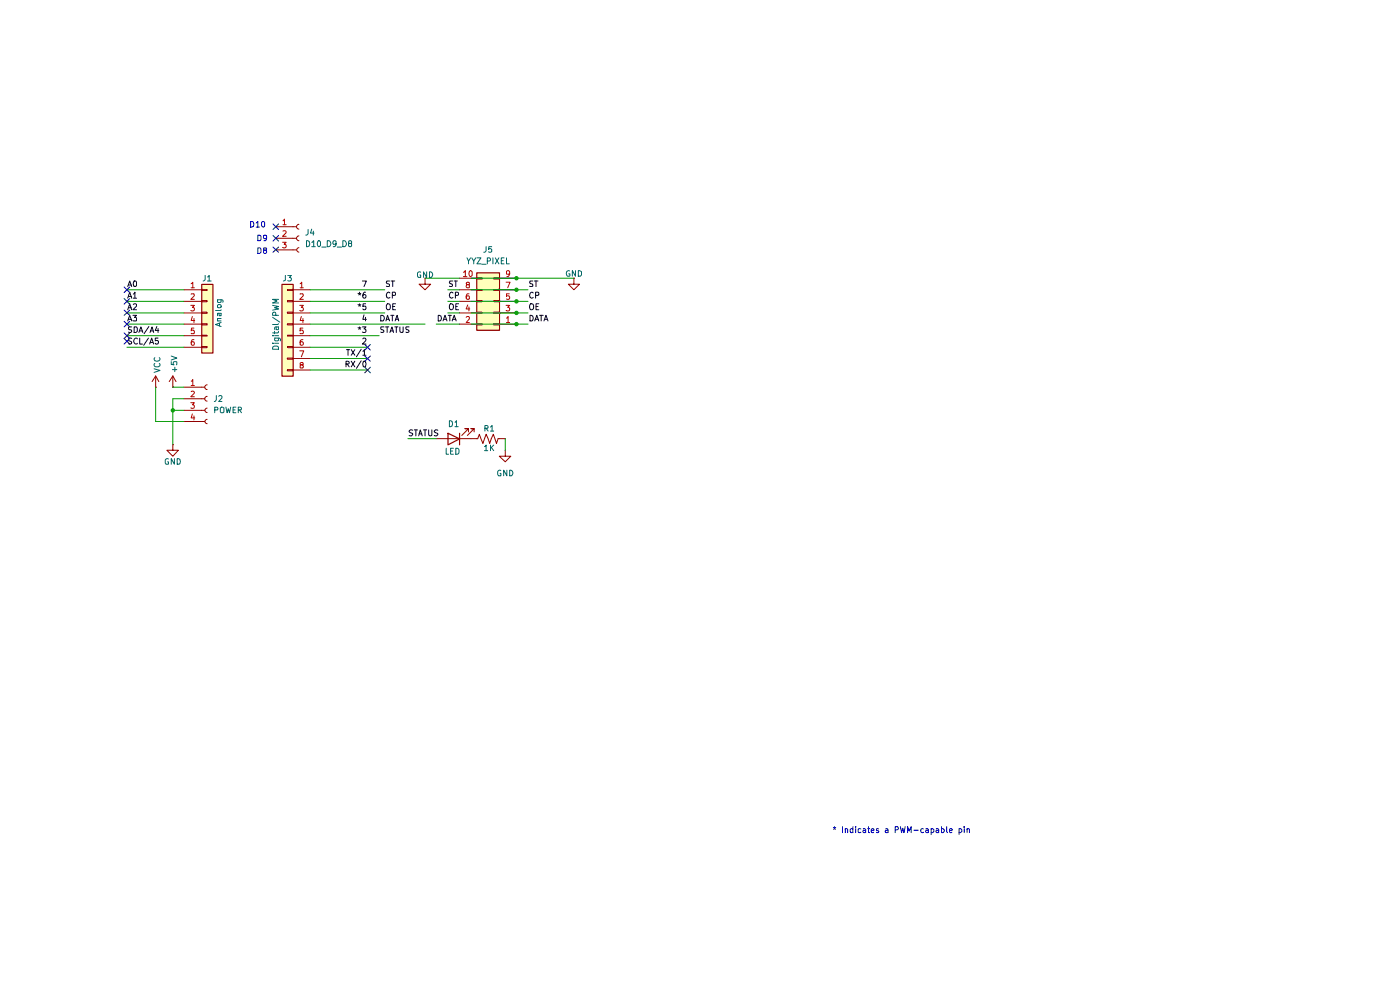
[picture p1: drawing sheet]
(kicad_sch
 (version 20260306)
 (generator "eeschema")
 (generator_version "10.0")
 (paper "A4")
 (title_block
  (date "mar. 31 mars 2015"))
 (lib_symbols
  (symbol "Connector:Conn_01x03_Socket"
   (pin_names
    (offset 1.016) (hide yes)) (exclude_from_sim no) (in_bom yes) (on_board yes)
   (in_pos_files yes)
   (duplicate_pin_numbers_are_jumpers no)
   (property "Reference" "J" (at 0 5.08 0) (show_name no) (do_not_autoplace no) (effects (font (size 1.27 1.27))))
   (property "Value" "Conn_01x03_Socket" (at 0 -5.08 0) (show_name no) (do_not_autoplace no) (effects (font (size 1.27 1.27))))
   (property "Footprint" "" (at 0 0 0) (show_name no) (do_not_autoplace no) (hide yes) (effects (font (size 1.27 1.27))))
   (property "Datasheet" "" (at 0 0 0) (show_name no) (do_not_autoplace no) (hide yes) (effects (font (size 1.27 1.27))))
   (property "Description" "Generic connector, single row, 01x03, script generated" (at 0 0 0) (show_name no) (do_not_autoplace no) (hide yes) (effects (font (size 1.27 1.27))))
   (property "ki_locked" "" (at 0 0 0) (show_name no) (do_not_autoplace no) (effects (font (size 1.27 1.27))))
   (symbol "Conn_01x03_Socket_1_1"
    (polyline (pts (xy -1.27 2.54) (xy -0.508 2.54)) (stroke (width 0.1524) (type default)) (fill (type none)))
    (polyline (pts (xy -1.27 0) (xy -0.508 0)) (stroke (width 0.1524) (type default)) (fill (type none)))
    (polyline (pts (xy -1.27 -2.54) (xy -0.508 -2.54)) (stroke (width 0.1524) (type default)) (fill (type none)))
    (arc (start 0 2.032) (mid -0.5058 2.54) (end 0 3.048) (stroke (width 0.1524) (type default)) (fill (type none)))
    (arc (start 0 -0.508) (mid -0.5058 0) (end 0 0.508) (stroke (width 0.1524) (type default)) (fill (type none)))
    (arc (start 0 -3.048) (mid -0.5058 -2.54) (end 0 -2.032) (stroke (width 0.1524) (type default)) (fill (type none)))
    (pin passive line (at -5.08 2.54 0) (length 3.81) (name "Pin_1" (effects (font (size 1.27 1.27)))) (number "1" (effects (font (size 1.27 1.27)))))
    (pin passive line (at -5.08 0 0) (length 3.81) (name "Pin_2" (effects (font (size 1.27 1.27)))) (number "2" (effects (font (size 1.27 1.27)))))
    (pin passive line (at -5.08 -2.54 0) (length 3.81) (name "Pin_3" (effects (font (size 1.27 1.27)))) (number "3" (effects (font (size 1.27 1.27))))))
   (embedded_fonts no))
  (symbol "Connector:Conn_01x04_Socket"
   (pin_names
    (offset 1.016) (hide yes)) (exclude_from_sim no) (in_bom yes) (on_board yes)
   (in_pos_files yes)
   (duplicate_pin_numbers_are_jumpers no)
   (property "Reference" "J" (at 0 5.08 0) (show_name no) (do_not_autoplace no) (effects (font (size 1.27 1.27))))
   (property "Value" "Conn_01x04_Socket" (at 0 -7.62 0) (show_name no) (do_not_autoplace no) (effects (font (size 1.27 1.27))))
   (property "Footprint" "" (at 0 0 0) (show_name no) (do_not_autoplace no) (hide yes) (effects (font (size 1.27 1.27))))
   (property "Datasheet" "" (at 0 0 0) (show_name no) (do_not_autoplace no) (hide yes) (effects (font (size 1.27 1.27))))
   (property "Description" "Generic connector, single row, 01x04, script generated" (at 0 0 0) (show_name no) (do_not_autoplace no) (hide yes) (effects (font (size 1.27 1.27))))
   (property "ki_locked" "" (at 0 0 0) (show_name no) (do_not_autoplace no) (effects (font (size 1.27 1.27))))
   (symbol "Conn_01x04_Socket_1_1"
    (polyline (pts (xy -1.27 2.54) (xy -0.508 2.54)) (stroke (width 0.1524) (type default)) (fill (type none)))
    (polyline (pts (xy -1.27 0) (xy -0.508 0)) (stroke (width 0.1524) (type default)) (fill (type none)))
    (polyline (pts (xy -1.27 -2.54) (xy -0.508 -2.54)) (stroke (width 0.1524) (type default)) (fill (type none)))
    (polyline (pts (xy -1.27 -5.08) (xy -0.508 -5.08)) (stroke (width 0.1524) (type default)) (fill (type none)))
    (arc (start 0 2.032) (mid -0.5058 2.54) (end 0 3.048) (stroke (width 0.1524) (type default)) (fill (type none)))
    (arc (start 0 -0.508) (mid -0.5058 0) (end 0 0.508) (stroke (width 0.1524) (type default)) (fill (type none)))
    (arc (start 0 -3.048) (mid -0.5058 -2.54) (end 0 -2.032) (stroke (width 0.1524) (type default)) (fill (type none)))
    (arc (start 0 -5.588) (mid -0.5058 -5.08) (end 0 -4.572) (stroke (width 0.1524) (type default)) (fill (type none)))
    (pin passive line (at -5.08 2.54 0) (length 3.81) (name "Pin_1" (effects (font (size 1.27 1.27)))) (number "1" (effects (font (size 1.27 1.27)))))
    (pin passive line (at -5.08 0 0) (length 3.81) (name "Pin_2" (effects (font (size 1.27 1.27)))) (number "2" (effects (font (size 1.27 1.27)))))
    (pin passive line (at -5.08 -2.54 0) (length 3.81) (name "Pin_3" (effects (font (size 1.27 1.27)))) (number "3" (effects (font (size 1.27 1.27)))))
    (pin passive line (at -5.08 -5.08 0) (length 3.81) (name "Pin_4" (effects (font (size 1.27 1.27)))) (number "4" (effects (font (size 1.27 1.27))))))
   (embedded_fonts no))
  (symbol "Connector_Generic:Conn_01x06"
   (pin_names
    (offset 1.016) (hide yes)) (exclude_from_sim no) (in_bom yes) (on_board yes)
   (in_pos_files yes)
   (duplicate_pin_numbers_are_jumpers no)
   (property "Reference" "J" (at 0 7.62 0) (show_name no) (do_not_autoplace no) (effects (font (size 1.27 1.27))))
   (property "Value" "Conn_01x06" (at 0 -10.16 0) (show_name no) (do_not_autoplace no) (effects (font (size 1.27 1.27))))
   (property "Footprint" "" (at 0 0 0) (show_name no) (do_not_autoplace no) (hide yes) (effects (font (size 1.27 1.27))))
   (property "Datasheet" "" (at 0 0 0) (show_name no) (do_not_autoplace no) (hide yes) (effects (font (size 1.27 1.27))))
   (property "Description" "Generic connector, single row, 01x06, script generated (kicad-library-utils/schlib/autogen/connector/)" (at 0 0 0) (show_name no) (do_not_autoplace no) (hide yes) (effects (font (size 1.27 1.27))))
   (symbol "Conn_01x06_1_1"
    (rectangle (start -1.27 6.35) (end 1.27 -8.89) (stroke (width 0.254) (type default)) (fill (type background)))
    (rectangle (start -1.27 5.207) (end 0 4.953) (stroke (width 0.1524) (type default)) (fill (type none)))
    (rectangle (start -1.27 2.667) (end 0 2.413) (stroke (width 0.1524) (type default)) (fill (type none)))
    (rectangle (start -1.27 0.127) (end 0 -0.127) (stroke (width 0.1524) (type default)) (fill (type none)))
    (rectangle (start -1.27 -2.413) (end 0 -2.667) (stroke (width 0.1524) (type default)) (fill (type none)))
    (rectangle (start -1.27 -4.953) (end 0 -5.207) (stroke (width 0.1524) (type default)) (fill (type none)))
    (rectangle (start -1.27 -7.493) (end 0 -7.747) (stroke (width 0.1524) (type default)) (fill (type none)))
    (pin passive line (at -5.08 5.08 0) (length 3.81) (name "Pin_1" (effects (font (size 1.27 1.27)))) (number "1" (effects (font (size 1.27 1.27)))))
    (pin passive line (at -5.08 2.54 0) (length 3.81) (name "Pin_2" (effects (font (size 1.27 1.27)))) (number "2" (effects (font (size 1.27 1.27)))))
    (pin passive line (at -5.08 0 0) (length 3.81) (name "Pin_3" (effects (font (size 1.27 1.27)))) (number "3" (effects (font (size 1.27 1.27)))))
    (pin passive line (at -5.08 -2.54 0) (length 3.81) (name "Pin_4" (effects (font (size 1.27 1.27)))) (number "4" (effects (font (size 1.27 1.27)))))
    (pin passive line (at -5.08 -5.08 0) (length 3.81) (name "Pin_5" (effects (font (size 1.27 1.27)))) (number "5" (effects (font (size 1.27 1.27)))))
    (pin passive line (at -5.08 -7.62 0) (length 3.81) (name "Pin_6" (effects (font (size 1.27 1.27)))) (number "6" (effects (font (size 1.27 1.27))))))
   (embedded_fonts no))
  (symbol "Connector_Generic:Conn_01x08"
   (pin_names
    (offset 1.016) (hide yes)) (exclude_from_sim no) (in_bom yes) (on_board yes)
   (in_pos_files yes)
   (duplicate_pin_numbers_are_jumpers no)
   (property "Reference" "J" (at 0 10.16 0) (show_name no) (do_not_autoplace no) (effects (font (size 1.27 1.27))))
   (property "Value" "Conn_01x08" (at 0 -12.7 0) (show_name no) (do_not_autoplace no) (effects (font (size 1.27 1.27))))
   (property "Footprint" "" (at 0 0 0) (show_name no) (do_not_autoplace no) (hide yes) (effects (font (size 1.27 1.27))))
   (property "Datasheet" "" (at 0 0 0) (show_name no) (do_not_autoplace no) (hide yes) (effects (font (size 1.27 1.27))))
   (property "Description" "Generic connector, single row, 01x08, script generated (kicad-library-utils/schlib/autogen/connector/)" (at 0 0 0) (show_name no) (do_not_autoplace no) (hide yes) (effects (font (size 1.27 1.27))))
   (symbol "Conn_01x08_1_1"
    (rectangle (start -1.27 8.89) (end 1.27 -11.43) (stroke (width 0.254) (type default)) (fill (type background)))
    (rectangle (start -1.27 7.747) (end 0 7.493) (stroke (width 0.1524) (type default)) (fill (type none)))
    (rectangle (start -1.27 5.207) (end 0 4.953) (stroke (width 0.1524) (type default)) (fill (type none)))
    (rectangle (start -1.27 2.667) (end 0 2.413) (stroke (width 0.1524) (type default)) (fill (type none)))
    (rectangle (start -1.27 0.127) (end 0 -0.127) (stroke (width 0.1524) (type default)) (fill (type none)))
    (rectangle (start -1.27 -2.413) (end 0 -2.667) (stroke (width 0.1524) (type default)) (fill (type none)))
    (rectangle (start -1.27 -4.953) (end 0 -5.207) (stroke (width 0.1524) (type default)) (fill (type none)))
    (rectangle (start -1.27 -7.493) (end 0 -7.747) (stroke (width 0.1524) (type default)) (fill (type none)))
    (rectangle (start -1.27 -10.033) (end 0 -10.287) (stroke (width 0.1524) (type default)) (fill (type none)))
    (pin passive line (at -5.08 7.62 0) (length 3.81) (name "Pin_1" (effects (font (size 1.27 1.27)))) (number "1" (effects (font (size 1.27 1.27)))))
    (pin passive line (at -5.08 5.08 0) (length 3.81) (name "Pin_2" (effects (font (size 1.27 1.27)))) (number "2" (effects (font (size 1.27 1.27)))))
    (pin passive line (at -5.08 2.54 0) (length 3.81) (name "Pin_3" (effects (font (size 1.27 1.27)))) (number "3" (effects (font (size 1.27 1.27)))))
    (pin passive line (at -5.08 0 0) (length 3.81) (name "Pin_4" (effects (font (size 1.27 1.27)))) (number "4" (effects (font (size 1.27 1.27)))))
    (pin passive line (at -5.08 -2.54 0) (length 3.81) (name "Pin_5" (effects (font (size 1.27 1.27)))) (number "5" (effects (font (size 1.27 1.27)))))
    (pin passive line (at -5.08 -5.08 0) (length 3.81) (name "Pin_6" (effects (font (size 1.27 1.27)))) (number "6" (effects (font (size 1.27 1.27)))))
    (pin passive line (at -5.08 -7.62 0) (length 3.81) (name "Pin_7" (effects (font (size 1.27 1.27)))) (number "7" (effects (font (size 1.27 1.27)))))
    (pin passive line (at -5.08 -10.16 0) (length 3.81) (name "Pin_8" (effects (font (size 1.27 1.27)))) (number "8" (effects (font (size 1.27 1.27))))))
   (embedded_fonts no))
  (symbol "Connector_Generic:Conn_02x05_Odd_Even"
   (pin_names
    (offset 1.016) (hide yes)) (exclude_from_sim no) (in_bom yes) (on_board yes)
   (in_pos_files yes)
   (duplicate_pin_numbers_are_jumpers no)
   (property "Reference" "J" (at 1.27 7.62 0) (show_name no) (do_not_autoplace no) (effects (font (size 1.27 1.27))))
   (property "Value" "Conn_02x05_Odd_Even" (at 1.27 -7.62 0) (show_name no) (do_not_autoplace no) (effects (font (size 1.27 1.27))))
   (property "Footprint" "" (at 0 0 0) (show_name no) (do_not_autoplace no) (hide yes) (effects (font (size 1.27 1.27))))
   (property "Datasheet" "" (at 0 0 0) (show_name no) (do_not_autoplace no) (hide yes) (effects (font (size 1.27 1.27))))
   (property "Description" "Generic connector, double row, 02x05, odd/even pin numbering scheme (row 1 odd numbers, row 2 even numbers), script generated (kicad-library-utils/schlib/autogen/connector/)" (at 0 0 0) (show_name no) (do_not_autoplace no) (hide yes) (effects (font (size 1.27 1.27))))
   (symbol "Conn_02x05_Odd_Even_1_1"
    (rectangle (start -1.27 6.35) (end 3.81 -6.35) (stroke (width 0.254) (type default)) (fill (type background)))
    (rectangle (start -1.27 5.207) (end 0 4.953) (stroke (width 0.1524) (type default)) (fill (type none)))
    (rectangle (start -1.27 2.667) (end 0 2.413) (stroke (width 0.1524) (type default)) (fill (type none)))
    (rectangle (start -1.27 0.127) (end 0 -0.127) (stroke (width 0.1524) (type default)) (fill (type none)))
    (rectangle (start -1.27 -2.413) (end 0 -2.667) (stroke (width 0.1524) (type default)) (fill (type none)))
    (rectangle (start -1.27 -4.953) (end 0 -5.207) (stroke (width 0.1524) (type default)) (fill (type none)))
    (rectangle (start 3.81 5.207) (end 2.54 4.953) (stroke (width 0.1524) (type default)) (fill (type none)))
    (rectangle (start 3.81 2.667) (end 2.54 2.413) (stroke (width 0.1524) (type default)) (fill (type none)))
    (rectangle (start 3.81 0.127) (end 2.54 -0.127) (stroke (width 0.1524) (type default)) (fill (type none)))
    (rectangle (start 3.81 -2.413) (end 2.54 -2.667) (stroke (width 0.1524) (type default)) (fill (type none)))
    (rectangle (start 3.81 -4.953) (end 2.54 -5.207) (stroke (width 0.1524) (type default)) (fill (type none)))
    (pin passive line (at -5.08 5.08 0) (length 3.81) (name "Pin_1" (effects (font (size 1.27 1.27)))) (number "1" (effects (font (size 1.27 1.27)))))
    (pin passive line (at 7.62 5.08 180) (length 3.81) (name "Pin_2" (effects (font (size 1.27 1.27)))) (number "2" (effects (font (size 1.27 1.27)))))
    (pin passive line (at -5.08 2.54 0) (length 3.81) (name "Pin_3" (effects (font (size 1.27 1.27)))) (number "3" (effects (font (size 1.27 1.27)))))
    (pin passive line (at 7.62 2.54 180) (length 3.81) (name "Pin_4" (effects (font (size 1.27 1.27)))) (number "4" (effects (font (size 1.27 1.27)))))
    (pin passive line (at -5.08 0 0) (length 3.81) (name "Pin_5" (effects (font (size 1.27 1.27)))) (number "5" (effects (font (size 1.27 1.27)))))
    (pin passive line (at 7.62 0 180) (length 3.81) (name "Pin_6" (effects (font (size 1.27 1.27)))) (number "6" (effects (font (size 1.27 1.27)))))
    (pin passive line (at -5.08 -2.54 0) (length 3.81) (name "Pin_7" (effects (font (size 1.27 1.27)))) (number "7" (effects (font (size 1.27 1.27)))))
    (pin passive line (at 7.62 -2.54 180) (length 3.81) (name "Pin_8" (effects (font (size 1.27 1.27)))) (number "8" (effects (font (size 1.27 1.27)))))
    (pin passive line (at -5.08 -5.08 0) (length 3.81) (name "Pin_9" (effects (font (size 1.27 1.27)))) (number "9" (effects (font (size 1.27 1.27)))))
    (pin passive line (at 7.62 -5.08 180) (length 3.81) (name "Pin_10" (effects (font (size 1.27 1.27)))) (number "10" (effects (font (size 1.27 1.27))))))
   (embedded_fonts no))
  (symbol "Device:LED"
   (pin_numbers (hide yes))
   (pin_names
    (offset 1.016) (hide yes)) (exclude_from_sim no) (in_bom yes) (on_board yes)
   (in_pos_files yes)
   (duplicate_pin_numbers_are_jumpers no)
   (property "Reference" "D" (at 0 2.54 0) (show_name no) (do_not_autoplace no) (effects (font (size 1.27 1.27))))
   (property "Value" "LED" (at 0 -2.54 0) (show_name no) (do_not_autoplace no) (effects (font (size 1.27 1.27))))
   (property "Footprint" "" (at 0 0 0) (show_name no) (do_not_autoplace no) (hide yes) (effects (font (size 1.27 1.27))))
   (property "Datasheet" "" (at 0 0 0) (show_name no) (do_not_autoplace no) (hide yes) (effects (font (size 1.27 1.27))))
   (property "Description" "Light emitting diode" (at 0 0 0) (show_name no) (do_not_autoplace no) (hide yes) (effects (font (size 1.27 1.27))))
   (property "Sim.Pins" "1=K 2=A" (at 0 0 0) (show_name no) (do_not_autoplace no) (hide yes) (effects (font (size 1.27 1.27))))
   (symbol "LED_0_1"
    (polyline (pts (xy -3.048 -0.762) (xy -4.572 -2.286) (xy -3.81 -2.286) (xy -4.572 -2.286) (xy -4.572 -1.524)) (stroke (width 0) (type default)) (fill (type none)))
    (polyline (pts (xy -1.778 -0.762) (xy -3.302 -2.286) (xy -2.54 -2.286) (xy -3.302 -2.286) (xy -3.302 -1.524)) (stroke (width 0) (type default)) (fill (type none)))
    (polyline (pts (xy -1.27 0) (xy 1.27 0)) (stroke (width 0) (type default)) (fill (type none)))
    (polyline (pts (xy -1.27 -1.27) (xy -1.27 1.27)) (stroke (width 0.254) (type default)) (fill (type none)))
    (polyline (pts (xy 1.27 -1.27) (xy 1.27 1.27) (xy -1.27 0) (xy 1.27 -1.27)) (stroke (width 0.254) (type default)) (fill (type none))))
   (symbol "LED_1_1"
    (pin passive line (at -3.81 0 0) (length 2.54) (name "K" (effects (font (size 1.27 1.27)))) (number "1" (effects (font (size 1.27 1.27)))))
    (pin passive line (at 3.81 0 180) (length 2.54) (name "A" (effects (font (size 1.27 1.27)))) (number "2" (effects (font (size 1.27 1.27))))))
   (embedded_fonts no))
  (symbol "Device:R_US"
   (pin_numbers (hide yes))
   (pin_names
    (offset 0)) (exclude_from_sim no) (in_bom yes) (on_board yes)
   (in_pos_files yes)
   (duplicate_pin_numbers_are_jumpers no)
   (property "Reference" "R" (at 2.54 0 90) (show_name no) (do_not_autoplace no) (effects (font (size 1.27 1.27))))
   (property "Value" "R_US" (at -2.54 0 90) (show_name no) (do_not_autoplace no) (effects (font (size 1.27 1.27))))
   (property "Footprint" "" (at 1.016 -0.254 90) (show_name no) (do_not_autoplace no) (hide yes) (effects (font (size 1.27 1.27))))
   (property "Datasheet" "" (at 0 0 0) (show_name no) (do_not_autoplace no) (hide yes) (effects (font (size 1.27 1.27))))
   (property "Description" "Resistor, US symbol" (at 0 0 0) (show_name no) (do_not_autoplace no) (hide yes) (effects (font (size 1.27 1.27))))
   (symbol "R_US_0_1"
    (polyline (pts (xy 0 2.286) (xy 0 2.54)) (stroke (width 0) (type default)) (fill (type none)))
    (polyline (pts (xy 0 2.286) (xy 1.016 1.905) (xy 0 1.524) (xy -1.016 1.143) (xy 0 0.762)) (stroke (width 0) (type default)) (fill (type none)))
    (polyline (pts (xy 0 0.762) (xy 1.016 0.381) (xy 0 0) (xy -1.016 -0.381) (xy 0 -0.762)) (stroke (width 0) (type default)) (fill (type none)))
    (polyline (pts (xy 0 -0.762) (xy 1.016 -1.143) (xy 0 -1.524) (xy -1.016 -1.905) (xy 0 -2.286)) (stroke (width 0) (type default)) (fill (type none)))
    (polyline (pts (xy 0 -2.286) (xy 0 -2.54)) (stroke (width 0) (type default)) (fill (type none))))
   (symbol "R_US_1_1"
    (pin passive line (at 0 3.81 270) (length 1.27) (name "" (effects (font (size 1.27 1.27)))) (number "1" (effects (font (size 1.27 1.27)))))
    (pin passive line (at 0 -3.81 90) (length 1.27) (name "" (effects (font (size 1.27 1.27)))) (number "2" (effects (font (size 1.27 1.27))))))
   (embedded_fonts no))
  (symbol "power:+5V"
   (power global)
   (pin_numbers (hide yes))
   (pin_names
    (offset 0) (hide yes)) (exclude_from_sim no) (in_bom yes) (on_board yes)
   (in_pos_files yes)
   (duplicate_pin_numbers_are_jumpers no)
   (property "Reference" "#PWR" (at 0 -3.81 0) (show_name no) (do_not_autoplace no) (hide yes) (effects (font (size 1.27 1.27))))
   (property "Value" "+5V" (at 0 3.556 0) (show_name no) (do_not_autoplace no) (effects (font (size 1.27 1.27))))
   (property "Footprint" "" (at 0 0 0) (show_name no) (do_not_autoplace no) (hide yes) (effects (font (size 1.27 1.27))))
   (property "Datasheet" "" (at 0 0 0) (show_name no) (do_not_autoplace no) (hide yes) (effects (font (size 1.27 1.27))))
   (property "Description" "Power symbol creates a global label with name \"+5V\"" (at 0 0 0) (show_name no) (do_not_autoplace no) (hide yes) (effects (font (size 1.27 1.27))))
   (symbol "+5V_0_1"
    (polyline (pts (xy -0.762 1.27) (xy 0 2.54)) (stroke (width 0) (type default)) (fill (type none)))
    (polyline (pts (xy 0 2.54) (xy 0.762 1.27)) (stroke (width 0) (type default)) (fill (type none)))
    (polyline (pts (xy 0 0) (xy 0 2.54)) (stroke (width 0) (type default)) (fill (type none))))
   (symbol "+5V_1_1"
    (pin power_in line (at 0 0 90) (length 0) (name "" (effects (font (size 1.27 1.27)))) (number "1" (effects (font (size 1.27 1.27))))))
   (embedded_fonts no))
  (symbol "power:GND"
   (power global)
   (pin_numbers (hide yes))
   (pin_names
    (offset 0) (hide yes)) (exclude_from_sim no) (in_bom yes) (on_board yes)
   (in_pos_files yes)
   (duplicate_pin_numbers_are_jumpers no)
   (property "Reference" "#PWR" (at 0 -6.35 0) (show_name no) (do_not_autoplace no) (hide yes) (effects (font (size 1.27 1.27))))
   (property "Value" "GND" (at 0 -3.81 0) (show_name no) (do_not_autoplace no) (effects (font (size 1.27 1.27))))
   (property "Footprint" "" (at 0 0 0) (show_name no) (do_not_autoplace no) (hide yes) (effects (font (size 1.27 1.27))))
   (property "Datasheet" "" (at 0 0 0) (show_name no) (do_not_autoplace no) (hide yes) (effects (font (size 1.27 1.27))))
   (property "Description" "Power symbol creates a global label with name \"GND\" , ground" (at 0 0 0) (show_name no) (do_not_autoplace no) (hide yes) (effects (font (size 1.27 1.27))))
   (symbol "GND_0_1"
    (polyline (pts (xy 0 0) (xy 0 -1.27) (xy 1.27 -1.27) (xy 0 -2.54) (xy -1.27 -1.27) (xy 0 -1.27)) (stroke (width 0) (type default)) (fill (type none))))
   (symbol "GND_1_1"
    (pin power_in line (at 0 0 270) (length 0) (name "" (effects (font (size 1.27 1.27)))) (number "1" (effects (font (size 1.27 1.27))))))
   (embedded_fonts no))
  (symbol "power:VCC"
   (power global)
   (pin_numbers (hide yes))
   (pin_names
    (offset 0) (hide yes)) (exclude_from_sim no) (in_bom yes) (on_board yes)
   (in_pos_files yes)
   (duplicate_pin_numbers_are_jumpers no)
   (property "Reference" "#PWR" (at 0 -3.81 0) (show_name no) (do_not_autoplace no) (hide yes) (effects (font (size 1.27 1.27))))
   (property "Value" "VCC" (at 0 3.556 0) (show_name no) (do_not_autoplace no) (effects (font (size 1.27 1.27))))
   (property "Footprint" "" (at 0 0 0) (show_name no) (do_not_autoplace no) (hide yes) (effects (font (size 1.27 1.27))))
   (property "Datasheet" "" (at 0 0 0) (show_name no) (do_not_autoplace no) (hide yes) (effects (font (size 1.27 1.27))))
   (property "Description" "Power symbol creates a global label with name \"VCC\"" (at 0 0 0) (show_name no) (do_not_autoplace no) (hide yes) (effects (font (size 1.27 1.27))))
   (symbol "VCC_0_1"
    (polyline (pts (xy -0.762 1.27) (xy 0 2.54)) (stroke (width 0) (type default)) (fill (type none)))
    (polyline (pts (xy 0 2.54) (xy 0.762 1.27)) (stroke (width 0) (type default)) (fill (type none)))
    (polyline (pts (xy 0 0) (xy 0 2.54)) (stroke (width 0) (type default)) (fill (type none))))
   (symbol "VCC_1_1"
    (pin power_in line (at 0 0 90) (length 0) (name "" (effects (font (size 1.27 1.27)))) (number "1" (effects (font (size 1.27 1.27))))))
   (embedded_fonts no)))
 (text "D9\n"
  (exclude_from_sim no)
  (at 51.562 48.514 0)
  (effects (font (size 1.27 1.27))))
 (text "* Indicates a PWM-capable pin"
  (exclude_from_sim no)
  (at 177.8 180.34 0)
  (effects (font (size 1.27 1.27)) (justify left bottom)))
 (text "D10"
  (exclude_from_sim no)
  (at 50.546 45.466 0)
  (effects (font (size 1.27 1.27))))
 (text "D8"
  (exclude_from_sim no)
  (at 51.562 51.308 0)
  (effects (font (size 1.27 1.27))))
 (junction
  (at 107.95 62.23)
  (diameter 0)
  (color 0 0 0 0))
 (junction
  (at 107.95 59.69)
  (diameter 0)
  (color 0 0 0 0))
 (junction
  (at 107.95 57.15)
  (diameter 0)
  (color 0 0 0 0))
 (junction
  (at 107.95 67.31)
  (diameter 0)
  (color 0 0 0 0))
 (junction
  (at 107.95 64.77)
  (diameter 0)
  (color 0 0 0 0))
 (junction
  (at 31.75 86.36)
  (diameter 0)
  (color 0 0 0 0))
 (no_connect
  (at 21.59 67.31))
 (no_connect
  (at 21.59 71.12))
 (no_connect
  (at 54.61 48.26))
 (no_connect
  (at 21.59 59.69))
 (no_connect
  (at 21.59 69.85))
 (no_connect
  (at 54.61 45.72))
 (no_connect
  (at 54.61 50.8))
 (no_connect
  (at 74.93 74.93))
 (no_connect
  (at 21.59 62.23))
 (no_connect
  (at 74.93 77.47))
 (no_connect
  (at 74.93 72.39))
 (no_connect
  (at 21.59 64.77))
 (wire
  (pts (xy 62.23 77.47) (xy 74.93 77.47))
  (stroke (width 0) (type solid)))
 (wire
  (pts (xy 107.95 62.23) (xy 110.49 62.23))
  (stroke (width 0) (type solid)))
 (wire
  (pts (xy 92.71 59.69) (xy 95.25 59.69))
  (stroke (width 0) (type default)))
 (wire
  (pts (xy 31.75 86.36) (xy 31.75 93.98))
  (stroke (width 0) (type default)))
 (wire
  (pts (xy 92.71 64.77) (xy 95.25 64.77))
  (stroke (width 0) (type default)))
 (wire
  (pts (xy 27.94 81.28) (xy 27.94 88.9))
  (stroke (width 0) (type default)))
 (wire
  (pts (xy 21.59 72.39) (xy 34.29 72.39))
  (stroke (width 0) (type solid)))
 (wire
  (pts (xy 105.41 92.71) (xy 105.41 95.25))
  (stroke (width 0) (type default)))
 (wire
  (pts (xy 62.23 62.23) (xy 78.74 62.23))
  (stroke (width 0) (type default)))
 (wire
  (pts (xy 107.95 67.31) (xy 110.49 67.31))
  (stroke (width 0) (type solid)))
 (wire
  (pts (xy 107.95 59.69) (xy 110.49 59.69))
  (stroke (width 0) (type solid)))
 (wire
  (pts (xy 97.79 57.15) (xy 120.65 57.15))
  (stroke (width 0) (type default)))
 (wire
  (pts (xy 34.29 59.69) (xy 21.59 59.69))
  (stroke (width 0) (type solid)))
 (wire
  (pts (xy 87.63 57.15) (xy 95.25 57.15))
  (stroke (width 0) (type default)))
 (wire
  (pts (xy 31.75 81.28) (xy 34.29 81.28))
  (stroke (width 0) (type default)))
 (wire
  (pts (xy 92.71 62.23) (xy 95.25 62.23))
  (stroke (width 0) (type default)))
 (wire
  (pts (xy 27.94 88.9) (xy 34.29 88.9))
  (stroke (width 0) (type default)))
 (wire
  (pts (xy 34.29 86.36) (xy 31.75 86.36))
  (stroke (width 0) (type default)))
 (wire
  (pts (xy 97.79 59.69) (xy 107.95 59.69))
  (stroke (width 0) (type solid)))
 (wire
  (pts (xy 62.23 69.85) (xy 77.47 69.85))
  (stroke (width 0) (type default)))
 (wire
  (pts (xy 97.79 64.77) (xy 107.95 64.77))
  (stroke (width 0) (type solid)))
 (wire
  (pts (xy 34.29 64.77) (xy 21.59 64.77))
  (stroke (width 0) (type solid)))
 (wire
  (pts (xy 62.23 59.69) (xy 78.74 59.69))
  (stroke (width 0) (type default)))
 (wire
  (pts (xy 31.75 83.82) (xy 34.29 83.82))
  (stroke (width 0) (type default)))
 (wire
  (pts (xy 21.59 62.23) (xy 34.29 62.23))
  (stroke (width 0) (type solid)))
 (wire
  (pts (xy 62.23 67.31) (xy 87.63 67.31))
  (stroke (width 0) (type default)))
 (wire
  (pts (xy 21.59 67.31) (xy 34.29 67.31))
  (stroke (width 0) (type solid)))
 (wire
  (pts (xy 31.75 83.82) (xy 31.75 86.36))
  (stroke (width 0) (type default)))
 (wire
  (pts (xy 107.95 64.77) (xy 110.49 64.77))
  (stroke (width 0) (type solid)))
 (wire
  (pts (xy 97.79 67.31) (xy 107.95 67.31))
  (stroke (width 0) (type solid)))
 (wire
  (pts (xy 62.23 72.39) (xy 74.93 72.39))
  (stroke (width 0) (type solid)))
 (wire
  (pts (xy 90.17 67.31) (xy 95.25 67.31))
  (stroke (width 0) (type default)))
 (wire
  (pts (xy 83.82 92.71) (xy 90.17 92.71))
  (stroke (width 0) (type default)))
 (wire
  (pts (xy 62.23 64.77) (xy 78.74 64.77))
  (stroke (width 0) (type default)))
 (wire
  (pts (xy 97.79 62.23) (xy 107.95 62.23))
  (stroke (width 0) (type solid)))
 (wire
  (pts (xy 62.23 74.93) (xy 74.93 74.93))
  (stroke (width 0) (type solid)))
 (wire
  (pts (xy 34.29 69.85) (xy 21.59 69.85))
  (stroke (width 0) (type solid)))
 (label "RX{slash}0"
  (at 74.93 77.47 180)
  (effects (font (size 1.27 1.27)) (justify right bottom)))
 (label "DATA"
  (at 90.17 67.31 0)
  (effects (font (size 1.27 1.27)) (justify left bottom)))
 (label "A2"
  (at 21.59 64.77 0)
  (effects (font (size 1.27 1.27)) (justify left bottom)))
 (label "4"
  (at 74.93 67.31 180)
  (effects (font (size 1.27 1.27)) (justify right bottom)))
 (label "DATA"
  (at 77.47 67.31 0)
  (effects (font (size 1.27 1.27)) (justify left bottom)))
 (label "ST"
  (at 92.71 59.69 0)
  (effects (font (size 1.27 1.27)) (justify left bottom)))
 (label "2"
  (at 74.93 72.39 180)
  (effects (font (size 1.27 1.27)) (justify right bottom)))
 (label "CP"
  (at 92.71 62.23 0)
  (effects (font (size 1.27 1.27)) (justify left bottom)))
 (label "A3"
  (at 21.59 67.31 0)
  (effects (font (size 1.27 1.27)) (justify left bottom)))
 (label "OE"
  (at 110.49 64.77 0)
  (effects (font (size 1.27 1.27)) (justify left bottom)))
 (label "7"
  (at 74.93 59.69 180)
  (effects (font (size 1.27 1.27)) (justify right bottom)))
 (label "OE"
  (at 92.71 64.77 0)
  (effects (font (size 1.27 1.27)) (justify left bottom)))
 (label "*3"
  (at 74.93 69.85 180)
  (effects (font (size 1.27 1.27)) (justify right bottom)))
 (label "DATA"
  (at 110.49 67.31 0)
  (effects (font (size 1.27 1.27)) (justify left bottom)))
 (label "A1"
  (at 21.59 62.23 0)
  (effects (font (size 1.27 1.27)) (justify left bottom)))
 (label "TX{slash}1"
  (at 74.93 74.93 180)
  (effects (font (size 1.27 1.27)) (justify right bottom)))
 (label "A0"
  (at 21.59 59.69 0)
  (effects (font (size 1.27 1.27)) (justify left bottom)))
 (label "*6"
  (at 74.93 62.23 180)
  (effects (font (size 1.27 1.27)) (justify right bottom)))
 (label "STATUS"
  (at 83.82 92.71 0)
  (effects (font (size 1.27 1.27)) (justify left bottom)))
 (label "OE"
  (at 78.74 64.77 0)
  (effects (font (size 1.27 1.27)) (justify left bottom)))
 (label "ST"
  (at 78.74 59.69 0)
  (effects (font (size 1.27 1.27)) (justify left bottom)))
 (label "*5"
  (at 74.93 64.77 180)
  (effects (font (size 1.27 1.27)) (justify right bottom)))
 (label "CP"
  (at 110.49 62.23 0)
  (effects (font (size 1.27 1.27)) (justify left bottom)))
 (label "STATUS"
  (at 77.47 69.85 0)
  (effects (font (size 1.27 1.27)) (justify left bottom)))
 (label "SDA{slash}A4"
  (at 21.59 69.85 0)
  (effects (font (size 1.27 1.27)) (justify left bottom)))
 (label "SCL{slash}A5"
  (at 21.59 72.39 0)
  (effects (font (size 1.27 1.27)) (justify left bottom)))
 (label "CP"
  (at 78.74 62.23 0)
  (effects (font (size 1.27 1.27)) (justify left bottom)))
 (label "ST"
  (at 110.49 59.69 0)
  (effects (font (size 1.27 1.27)) (justify left bottom)))
 (symbol
  (lib_id "Connector_Generic:Conn_01x06")
  (at 39.37 64.77 0)
  (unit 1)
  (body_style 1)
  (exclude_from_sim no)
  (in_bom yes)
  (on_board yes)
  (in_pos_files yes)
  (dnp no)
  (property "Reference" "J1" (at 39.37 57.15 0) (show_name no) (do_not_autoplace no) (effects (font (size 1.27 1.27))))
  (property "Value" "Analog" (at 41.91 64.77 90) (show_name no) (do_not_autoplace no) (effects (font (size 1.27 1.27))))
  (property "Footprint" "Connector_PinSocket_2.54mm:PinSocket_1x06_P2.54mm_Vertical" (at 39.37 64.77 0) (hide yes) (show_name no) (do_not_autoplace no) (effects (font (size 1.27 1.27))))
  (property "Datasheet" "" (at 39.37 64.77 0) (hide yes) (show_name no) (do_not_autoplace no) (effects (font (size 1.27 1.27))))
  (property "Description" "Generic connector, single row, 01x06, script generated (kicad-library-utils/schlib/autogen/connector/)" (at 39.37 64.77 0) (hide yes) (show_name no) (do_not_autoplace no) (effects (font (size 1.27 1.27))))
  (pin "1")
  (pin "2")
  (pin "3")
  (pin "4")
  (pin "5")
  (pin "6"))
 (symbol
  (lib_id "Connector_Generic:Conn_01x08")
  (at 57.15 67.31 0)
  (mirror y)
  (unit 1)
  (body_style 1)
  (exclude_from_sim no)
  (in_bom yes)
  (on_board yes)
  (in_pos_files yes)
  (dnp no)
  (property "Reference" "J3" (at 57.15 57.15 0) (show_name no) (do_not_autoplace no) (effects (font (size 1.27 1.27))))
  (property "Value" "Digital/PWM" (at 54.61 67.31 90) (show_name no) (do_not_autoplace no) (effects (font (size 1.27 1.27))))
  (property "Footprint" "Connector_PinSocket_2.54mm:PinSocket_1x08_P2.54mm_Vertical" (at 57.15 67.31 0) (hide yes) (show_name no) (do_not_autoplace no) (effects (font (size 1.27 1.27))))
  (property "Datasheet" "" (at 57.15 67.31 0) (show_name no) (do_not_autoplace no) (effects (font (size 1.27 1.27))))
  (property "Description" "Generic connector, single row, 01x08, script generated (kicad-library-utils/schlib/autogen/connector/)" (at 57.15 67.31 0) (hide yes) (show_name no) (do_not_autoplace no) (effects (font (size 1.27 1.27))))
  (pin "1")
  (pin "2")
  (pin "3")
  (pin "4")
  (pin "5")
  (pin "6")
  (pin "7")
  (pin "8"))
 (symbol
  (lib_id "power:GND")
  (at 105.41 95.25 0)
  (unit 1)
  (body_style 1)
  (exclude_from_sim no)
  (in_bom yes)
  (on_board yes)
  (in_pos_files yes)
  (dnp no)
  (fields_autoplaced yes)
  (property "Reference" "#PWR04" (at 105.41 101.6 0) (hide yes) (show_name no) (do_not_autoplace no) (effects (font (size 1.27 1.27))))
  (property "Value" "GND" (at 105.41 100.33 0) (show_name no) (do_not_autoplace no) (effects (font (size 1.27 1.27))))
  (property "Footprint" "" (at 105.41 95.25 0) (hide yes) (show_name no) (do_not_autoplace no) (effects (font (size 1.27 1.27))))
  (property "Datasheet" "" (at 105.41 95.25 0) (hide yes) (show_name no) (do_not_autoplace no) (effects (font (size 1.27 1.27))))
  (property "Description" "Power symbol creates a global label with name \"GND\" , ground" (at 105.41 95.25 0) (hide yes) (show_name no) (do_not_autoplace no) (effects (font (size 1.27 1.27))))
  (pin "1"))
 (symbol
  (lib_id "power:VCC")
  (at 27.94 81.28 0)
  (unit 1)
  (body_style 1)
  (exclude_from_sim no)
  (in_bom yes)
  (on_board yes)
  (in_pos_files yes)
  (dnp no)
  (property "Reference" "#PWR01" (at 27.94 85.09 0) (hide yes) (show_name no) (do_not_autoplace no) (effects (font (size 1.27 1.27))))
  (property "Value" "VCC" (at 28.321 78.232 90) (show_name no) (do_not_autoplace no) (effects (font (size 1.27 1.27)) (justify left)))
  (property "Footprint" "" (at 27.94 81.28 0) (hide yes) (show_name no) (do_not_autoplace no) (effects (font (size 1.27 1.27))))
  (property "Datasheet" "" (at 27.94 81.28 0) (hide yes) (show_name no) (do_not_autoplace no) (effects (font (size 1.27 1.27))))
  (property "Description" "Power symbol creates a global label with name \"VCC\"" (at 27.94 81.28 0) (hide yes) (show_name no) (do_not_autoplace no) (effects (font (size 1.27 1.27))))
  (pin "1"))
 (symbol
  (lib_id "power:GND")
  (at 87.63 57.15 0)
  (unit 1)
  (body_style 1)
  (exclude_from_sim no)
  (in_bom yes)
  (on_board yes)
  (in_pos_files yes)
  (dnp no)
  (property "Reference" "#PWR06" (at 87.63 63.5 0) (hide yes) (show_name no) (do_not_autoplace no) (effects (font (size 1.27 1.27))))
  (property "Value" "GND" (at 87.63 56.388 0) (show_name no) (do_not_autoplace no) (effects (font (size 1.27 1.27))))
  (property "Footprint" "" (at 87.63 57.15 0) (hide yes) (show_name no) (do_not_autoplace no) (effects (font (size 1.27 1.27))))
  (property "Datasheet" "" (at 87.63 57.15 0) (hide yes) (show_name no) (do_not_autoplace no) (effects (font (size 1.27 1.27))))
  (property "Description" "Power symbol creates a global label with name \"GND\" , ground" (at 87.63 57.15 0) (hide yes) (show_name no) (do_not_autoplace no) (effects (font (size 1.27 1.27))))
  (pin "1"))
 (symbol
  (lib_id "Connector_Generic:Conn_02x05_Odd_Even")
  (at 102.87 62.23 180)
  (unit 1)
  (body_style 1)
  (exclude_from_sim no)
  (in_bom yes)
  (on_board yes)
  (in_pos_files yes)
  (dnp no)
  (fields_autoplaced yes)
  (property "Reference" "J5" (at 101.6 50.8 0) (show_name no) (do_not_autoplace no) (effects (font (size 1.27 1.27))))
  (property "Value" "YYZ_PIXEL" (at 101.6 53.34 0) (show_name no) (do_not_autoplace no) (effects (font (size 1.27 1.27))))
  (property "Footprint" "Connector_PinHeader_2.54mm:PinHeader_2x05_P2.54mm_Horizontal" (at 102.87 62.23 0) (hide yes) (show_name no) (do_not_autoplace no) (effects (font (size 1.27 1.27))))
  (property "Datasheet" "" (at 102.87 62.23 0) (hide yes) (show_name no) (do_not_autoplace no) (effects (font (size 1.27 1.27))))
  (property "Description" "Generic connector, double row, 02x05, odd/even pin numbering scheme (row 1 odd numbers, row 2 even numbers), script generated (kicad-library-utils/schlib/autogen/connector/)" (at 102.87 62.23 0) (hide yes) (show_name no) (do_not_autoplace no) (effects (font (size 1.27 1.27))))
  (pin "1")
  (pin "2")
  (pin "3")
  (pin "4")
  (pin "5")
  (pin "6")
  (pin "7")
  (pin "8")
  (pin "9")
  (pin "10"))
 (symbol
  (lib_id "power:GND")
  (at 31.75 93.98 0)
  (unit 1)
  (body_style 1)
  (exclude_from_sim no)
  (in_bom yes)
  (on_board yes)
  (in_pos_files yes)
  (dnp no)
  (property "Reference" "#PWR03" (at 31.75 100.33 0) (hide yes) (show_name no) (do_not_autoplace no) (effects (font (size 1.27 1.27))))
  (property "Value" "GND" (at 31.75 97.79 0) (show_name no) (do_not_autoplace no) (effects (font (size 1.27 1.27))))
  (property "Footprint" "" (at 31.75 93.98 0) (show_name no) (do_not_autoplace no) (effects (font (size 1.27 1.27))))
  (property "Datasheet" "" (at 31.75 93.98 0) (show_name no) (do_not_autoplace no) (effects (font (size 1.27 1.27))))
  (property "Description" "Power symbol creates a global label with name \"GND\" , ground" (at 31.75 93.98 0) (hide yes) (show_name no) (do_not_autoplace no) (effects (font (size 1.27 1.27))))
  (pin "1"))
 (symbol
  (lib_id "Device:R_US")
  (at 101.6 92.71 90)
  (unit 1)
  (body_style 1)
  (exclude_from_sim no)
  (in_bom yes)
  (on_board yes)
  (in_pos_files yes)
  (dnp no)
  (property "Reference" "R1" (at 101.854 90.424 90) (show_name no) (do_not_autoplace no) (effects (font (size 1.27 1.27))))
  (property "Value" "1K" (at 101.854 94.742 90) (show_name no) (do_not_autoplace no) (effects (font (size 1.27 1.27))))
  (property "Footprint" "LED_SMD:LED_1206_3216Metric_Pad1.42x1.75mm_HandSolder" (at 101.854 91.694 90) (hide yes) (show_name no) (do_not_autoplace no) (effects (font (size 1.27 1.27))))
  (property "Datasheet" "" (at 101.6 92.71 0) (hide yes) (show_name no) (do_not_autoplace no) (effects (font (size 1.27 1.27))))
  (property "Description" "Resistor, US symbol" (at 101.6 92.71 0) (hide yes) (show_name no) (do_not_autoplace no) (effects (font (size 1.27 1.27))))
  (pin "2")
  (pin "1"))
 (symbol
  (lib_id "Device:LED")
  (at 93.98 92.71 180)
  (unit 1)
  (body_style 1)
  (exclude_from_sim no)
  (in_bom yes)
  (on_board yes)
  (in_pos_files yes)
  (dnp no)
  (property "Reference" "D1" (at 93.98 89.408 0) (show_name no) (do_not_autoplace no) (effects (font (size 1.27 1.27))))
  (property "Value" "LED" (at 93.726 95.504 0) (show_name no) (do_not_autoplace no) (effects (font (size 1.27 1.27))))
  (property "Footprint" "LED_THT:LED_D3.0mm" (at 93.98 92.71 0) (hide yes) (show_name no) (do_not_autoplace no) (effects (font (size 1.27 1.27))))
  (property "Datasheet" "" (at 93.98 92.71 0) (hide yes) (show_name no) (do_not_autoplace no) (effects (font (size 1.27 1.27))))
  (property "Description" "Light emitting diode" (at 93.98 92.71 0) (hide yes) (show_name no) (do_not_autoplace no) (effects (font (size 1.27 1.27))))
  (property "Sim.Pins" "1=K 2=A" (at 93.98 92.71 0) (hide yes) (show_name no) (do_not_autoplace no) (effects (font (size 1.27 1.27))))
  (pin "2")
  (pin "1"))
 (symbol
  (lib_id "Connector:Conn_01x04_Socket")
  (at 39.37 83.82 0)
  (unit 1)
  (body_style 1)
  (exclude_from_sim no)
  (in_bom yes)
  (on_board yes)
  (in_pos_files yes)
  (dnp no)
  (fields_autoplaced yes)
  (property "Reference" "J2" (at 40.64 83.8199 0) (show_name no) (do_not_autoplace no) (effects (font (size 1.27 1.27)) (justify left)))
  (property "Value" "POWER" (at 40.64 86.3599 0) (show_name no) (do_not_autoplace no) (effects (font (size 1.27 1.27)) (justify left)))
  (property "Footprint" "Connector_PinSocket_2.54mm:PinSocket_1x04_P2.54mm_Vertical" (at 39.37 83.82 0) (hide yes) (show_name no) (do_not_autoplace no) (effects (font (size 1.27 1.27))))
  (property "Datasheet" "" (at 39.37 83.82 0) (hide yes) (show_name no) (do_not_autoplace no) (effects (font (size 1.27 1.27))))
  (property "Description" "Generic connector, single row, 01x04, script generated" (at 39.37 83.82 0) (hide yes) (show_name no) (do_not_autoplace no) (effects (font (size 1.27 1.27))))
  (pin "2")
  (pin "3")
  (pin "1")
  (pin "4"))
 (symbol
  (lib_id "Connector:Conn_01x03_Socket")
  (at 59.69 48.26 0)
  (unit 1)
  (body_style 1)
  (exclude_from_sim no)
  (in_bom yes)
  (on_board yes)
  (in_pos_files yes)
  (dnp no)
  (fields_autoplaced yes)
  (property "Reference" "J4" (at 60.96 46.9899 0) (show_name no) (do_not_autoplace no) (effects (font (size 1.27 1.27)) (justify left)))
  (property "Value" "D10_D9_D8" (at 60.96 49.5299 0) (show_name no) (do_not_autoplace no) (effects (font (size 1.27 1.27)) (justify left)))
  (property "Footprint" "Connector_PinSocket_2.54mm:PinSocket_1x03_P2.54mm_Vertical" (at 59.69 48.26 0) (hide yes) (show_name no) (do_not_autoplace no) (effects (font (size 1.27 1.27))))
  (property "Datasheet" "" (at 59.69 48.26 0) (hide yes) (show_name no) (do_not_autoplace no) (effects (font (size 1.27 1.27))))
  (property "Description" "Generic connector, single row, 01x03, script generated" (at 59.69 48.26 0) (hide yes) (show_name no) (do_not_autoplace no) (effects (font (size 1.27 1.27))))
  (pin "2")
  (pin "1")
  (pin "3"))
 (symbol
  (lib_id "power:+5V")
  (at 31.75 81.28 0)
  (unit 1)
  (body_style 1)
  (exclude_from_sim no)
  (in_bom yes)
  (on_board yes)
  (in_pos_files yes)
  (dnp no)
  (property "Reference" "#PWR02" (at 31.75 85.09 0) (hide yes) (show_name no) (do_not_autoplace no) (effects (font (size 1.27 1.27))))
  (property "Value" "+5V" (at 32.1056 78.232 90) (show_name no) (do_not_autoplace no) (effects (font (size 1.27 1.27)) (justify left)))
  (property "Footprint" "" (at 31.75 81.28 0) (show_name no) (do_not_autoplace no) (effects (font (size 1.27 1.27))))
  (property "Datasheet" "" (at 31.75 81.28 0) (show_name no) (do_not_autoplace no) (effects (font (size 1.27 1.27))))
  (property "Description" "Power symbol creates a global label with name \"+5V\"" (at 31.75 81.28 0) (hide yes) (show_name no) (do_not_autoplace no) (effects (font (size 1.27 1.27))))
  (pin "1"))
 (symbol
  (lib_id "power:GND")
  (at 120.65 57.15 0)
  (mirror y)
  (unit 1)
  (body_style 1)
  (exclude_from_sim no)
  (in_bom yes)
  (on_board yes)
  (in_pos_files yes)
  (dnp no)
  (property "Reference" "#PWR05" (at 120.65 63.5 0) (hide yes) (show_name no) (do_not_autoplace no) (effects (font (size 1.27 1.27))))
  (property "Value" "GND" (at 120.65 56.134 0) (show_name no) (do_not_autoplace no) (effects (font (size 1.27 1.27))))
  (property "Footprint" "" (at 120.65 57.15 0) (show_name no) (do_not_autoplace no) (effects (font (size 1.27 1.27))))
  (property "Datasheet" "" (at 120.65 57.15 0) (show_name no) (do_not_autoplace no) (effects (font (size 1.27 1.27))))
  (property "Description" "Power symbol creates a global label with name \"GND\" , ground" (at 120.65 57.15 0) (hide yes) (show_name no) (do_not_autoplace no) (effects (font (size 1.27 1.27))))
  (pin "1"))
 (sheet_instances
  (path ""
   (page "1")))
 (embedded_fonts no))
